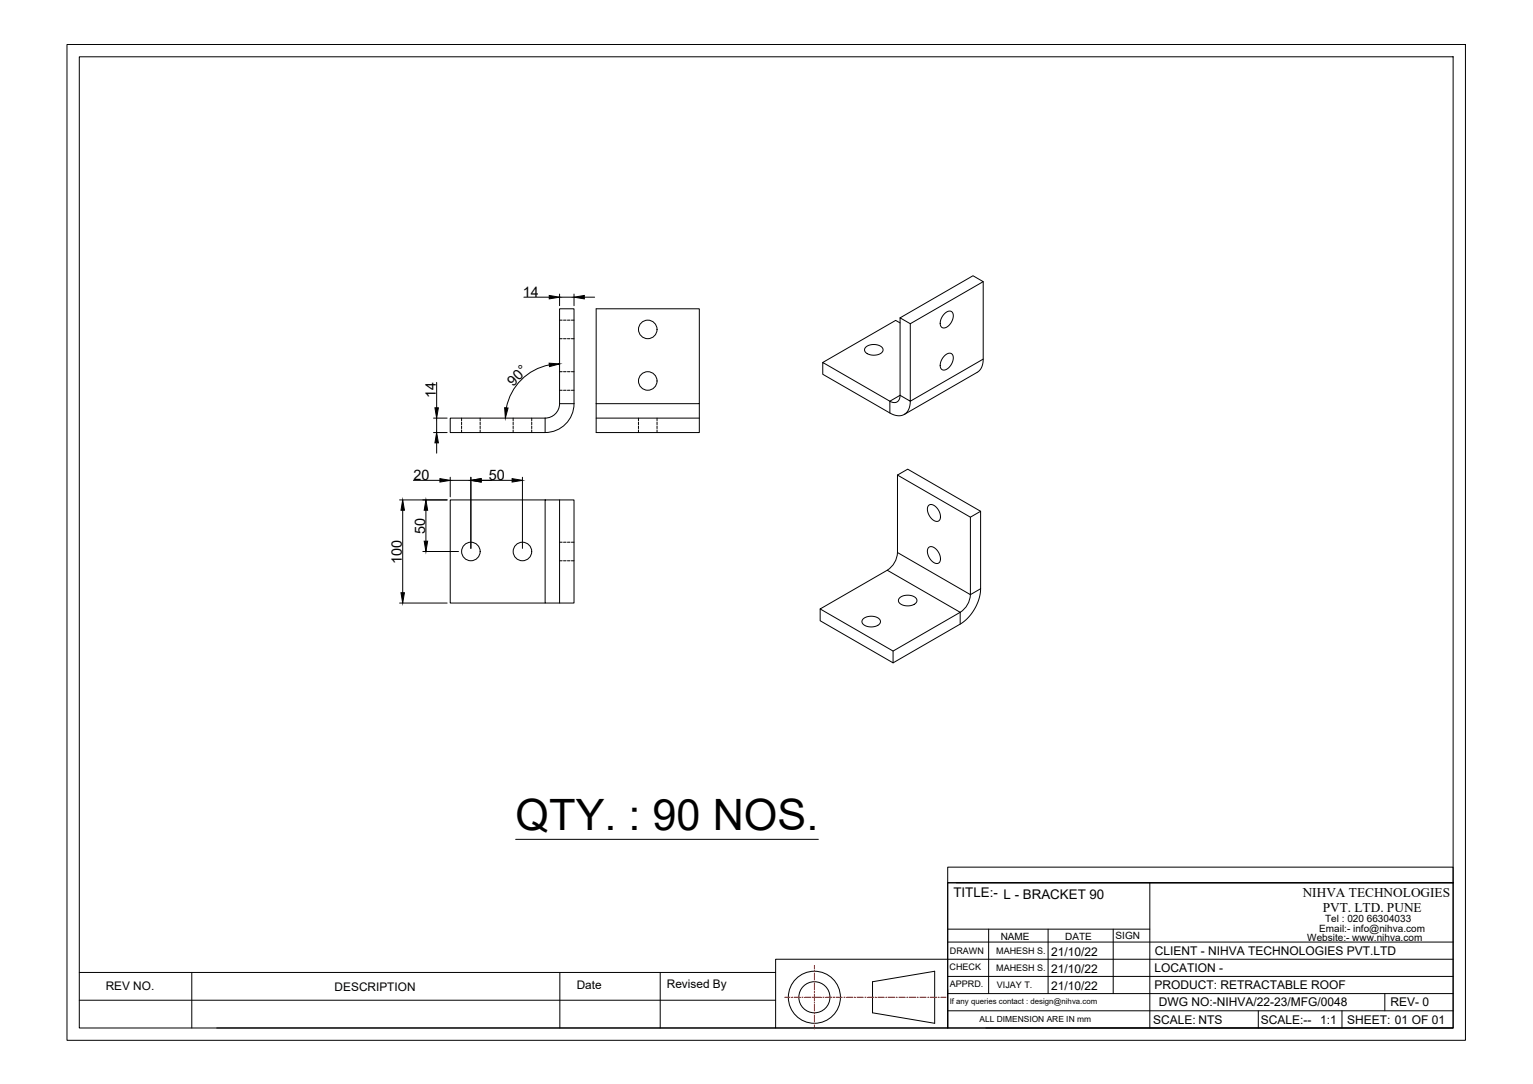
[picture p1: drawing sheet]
<svg xmlns="http://www.w3.org/2000/svg" width="594mm" height="420mm" viewBox="0 0 594 420" stroke-linecap="round" stroke-linejoin="round" font-family="sans-serif">
<!-- layer: 0 -->
<g fill="none" stroke="#000" stroke-width=".39">
<path d="M26 17.2h541.9v386h-541.9zM30.7 22h532.4v376.5h-532.4zM203 115.2h9.8M216.8 114v4.5M216.8 115.2h5.6M222.4 114v4.5M226.4 115.2h4M381 109.2v30l-28.2 16.3a4.7 4.7 0 0 1-5.2 5.6l-2.8-1v-4.6a2.41 2.41 0 0 0 2.8 .3 2.41 2.41 0 0 0 1.2-2.6M216.8 131.3h1.1M216.8 124.1h1.1M218.4 131.3h1M218.4 124.1h1"/>
<path d="M219.9 131.3h1M219.9 124.1h1M221.4 131.3h1M221.4 124.1h1M335.6 134.5a4.9 4.9 0 0 1 6.5 .6 2.33 2.33 0 0 1-2.8 2.5h-1.3a2.54 2.54 0 0 1-2.9-2.4zM348.8 123.2l28.3-16.3 3.9 2.3-28.2 16.3-4-2.3v30M348.8 125.2l-1.7-1-28.3 16.3M352.8 125.5v30l-4-2.3M366 137.9a1.84 1.84 0 0 1 3.3 0 4.7 4.7 0 0 1-3.8 5.5 2.67 2.67 0 0 1-.5-4.1zM366 121.6a1.84 1.84 0 0 1 3.3 0 4.7 4.7 0 0 1-3.8 5.5 2.67 2.67 0 0 1-.5-4.1zM381 139.2a5.7 5.7 0 0 1-2.3 5.1l-28.3 16.3M169.2 148.2v9.9"/>
<path d="M212.9 141.4a21 21 0 0 0-16.7 16.7M216.8 156.5a5.6 5.6 0 0 1-5.5 5.6M216.8 156.5v-36.8h5.6v36.8M216.8 156.5h5.6M216.8 151.3h1.1M216.8 144.1h1.1M218.4 151.3h1M218.4 144.1h1M219.9 151.3h1M219.9 144.1h1M221.4 151.3h1M221.4 144.1h1"/>
<path d="M222.4 156.5a11.2 11.2 0 0 1-11.1 11.2M231 156.5h40v-36.8h-40v48h40v-11.2M348.8 153.2l-4 2.3-26-15v4.6l26 15M168 162.1h5.3M168 167.7h5.3M169.2 162.1v5.6M169.2 171.7v4M174.5 162.1h36.8v5.6h-36.8zM178.9 162.1v1M178.9 163.6v1M178.9 165.1v1M178.9 166.6v1.1"/>
<path d="M186.1 162.1v1M186.1 163.6v1M186.1 165.1v1M186.1 166.6v1.1M198.9 162.1v1M198.9 163.6v1M198.9 165.1v1M198.9 166.6v1.1M206.1 162.1v1M206.1 163.6v1M206.1 165.1v1M206.1 166.6v1.1"/>
<path d="M231 162.1h40M247.4 162.1v1M247.4 163.6v1M247.4 165.1v1M247.4 166.6v1.1M254.6 162.1v1M254.6 163.6v1M254.6 165.1v1M254.6 166.6v1.1M154.9 193.8h18.4M156.1 197.8v31.9M160.2 186.2h10.3"/>
<path d="M165.1 197.8v12M174.5 186.2h8M174.5 185v7.6M182.5 185v27.6M186.5 186.2h12M202.5 185v27.6M211.3 193.8h11.1v39.9h-11.1zM211.3 193.8h-36.8v39.9h36.8M216.8 193.8v39.9M347.8 184.1l28.3 16.4v30l-28.3-16.3zM347.8 184.1l4-2.2 28.2 16.3M359.9 195.8a3 3 0 0 1 3.9 2.1l.4 .8a2.17 2.17 0 0 1-1.1 3.4 4.7 4.7 0 0 1-3.3-6.1z"/>
<path d="M163.9 213.8h13.8M216.8 217.4h1.1M216.8 210.2h1.1M218.4 217.4h1M218.4 210.2h1M219.9 217.4h1M219.9 210.2h1M221.4 217.4h1M221.4 210.2h1M347.8 214.2a8.6 8.6 0 0 1-4 6.8M359.9 212.2a3 3 0 0 1 3.9 2l.4 .8a2.17 2.17 0 0 1-1.1 3.4 4.7 4.7 0 0 1-3.3-6.1zM376.1 200.5l3.9-2.3v30l-3.9 2.3a8.6 8.6 0 0 1-4 6.8"/>
<path d="M154.9 233.7h18.4M317.8 236l26-15 28.3 16.3-26 15zM317.8 236v4.6l28.3 16.3v-4.6M334.4 240a4.8 4.8 0 0 1 6.7 .5 2.69 2.69 0 0 1-3.3 2.5h-.9a2.45 2.45 0 0 1-2.8-2.5zM348.6 231.8a4.7 4.7 0 0 1 6.7 .6 2.69 2.69 0 0 1-3.4 2.4h-.9a2.42 2.42 0 0 1-2.7-2.5zM372.1 237.3v4.6l-26 15M380 228.2a17.5 17.5 0 0 1-7.9 13.7M199.8 325.3h117.3M367.3 336.1h195.8v6.1h-195.8zM367.3 342.2h195.8v56.2h-195.8zM367.3 342.2v56.2h-66.7M370.6 342.2h192.5"/>
<path d="M445.6 342.2v56.2M30.7 376.9h269.9M74.3 376.9v21.6M217 376.9v21.6M255.8 376.9v21.6M367.3 378.5h195.8M367.3 365.1h195.8M367.3 360.1h78.3M383.1 360.1v25M406.2 360.1v25M431.4 360.1v25M563.1 371.8h-262.5v26.6h-216.6"/>
<path d="M30.7 387.7h269.9M338.1 380.5l24.1-4v20.1l-24.1-4zM367.3 385.1h195.8M367.3 391.8h195.8M382 398.4h181.1M487.6 391.8v6.6M520.1 391.8v6.6M536.7 385.1v6.7"/>
<circle cx="251" cy="127.7" r="3.6"/>
<circle cx="251" cy="147.7" r="3.6"/>
<circle cx="182.5" cy="213.8" r="3.6"/>
<circle cx="202.5" cy="213.8" r="3.6"/>
<circle cx="315.6" cy="386.5" r="10.1"/>
<circle cx="315.6" cy="386.5" r="6"/>
</g>
<g fill="none" stroke="#f00" stroke-width=".39">
<path d="M315.6 374.2v1.4M315.6 376.1v.6M315.6 377.2v2.5M304.1 386.5h2.1M306.7 386.5h.5M307.7 386.5h2.5M310.7 386.5h.5M311.7 386.5h2.6M314.8 386.5h.5M315.6 380.2v.5M315.6 381.2v2.6M315.6 384.3v.5"/>
<path d="M315.6 385.3v2.5M315.6 388.3v.5M315.6 389.3v2.6M315.6 392.4v.5M315.6 393.4v2.5M315.6 396.4v.5M315.6 397.5v1.4M315.8 386.5h2.6M318.9 386.5h.5M319.9 386.5h2.5M322.9 386.5h.5M323.9 386.5h2.6"/>
<path d="M327 386.5h.5M328 386.5h2.5M331 386.5h.6M332.1 386.5h2.5M335.1 386.5h.5M336.1 386.5h2.6M339.2 386.5h.5M340.2 386.5h2.5M343.2 386.5h.5M344.2 386.5h2.6M347.3 386.5h.5M348.3 386.5h2.5"/>
<path d="M351.4 386.5h.5M352.4 386.5h2.5M355.4 386.5h.5M356.4 386.5h2.6M359.5 386.5h.5M360.5 386.5h2.5M363.5 386.5h.5M364.5 386.5h2.1"/>
</g>
<g fill="#000" stroke="#000" stroke-width=".39">
<path d="M212.8 114.5l4 .7-4 .6zM222.4 115.2l4-.7v1.3zM168.5 158.1h1.4l-.7 4zM195.6 158l1.3 .1-1.1 4zM212.8 140.8l4 .3-3.9 1zM169.2 167.7l.7 4h-1.4zM156.1 193.8l.6 4h-1.3zM165.1 193.8l.6 4h-1.3zM170.5 185.5l4 .7-4 .6zM182.5 186.2l4-.7v1.3zM198.5 185.5l4 .7-4 .6zM164.4 209.8h1.3l-.6 4z"/>
<path d="M155.4 229.7h1.3l-.6 4z"/>
</g>
<text font-size="16.8" x="199.8" y="321.8">QTY. : 90 NOS.</text>
<g font-size="5.6">
<text x="202.7" y="114.9">14</text>
<text x="198.8" y="149.9" transform="rotate(-45 198.8 149.9)">90°</text>
<text x="169" y="154.4" transform="rotate(-90 169 154.4)">14</text>
<text x="160.3" y="185.9">20</text>
<text x="189.4" y="185.9">50</text>
<text x="164.7" y="206.9" transform="rotate(-90 164.7 206.9)">50</text>
<text x="155.7" y="218.6" transform="rotate(-90 155.7 218.6)">100</text>
</g>
<g font-size="5.2">
<text x="369.5" y="347.7">TITLE:- L - BRACKET 90</text>
<text x="504.8" y="347.6">NIHVA TECHNOLOGIES</text>
<text x="512.6" y="353.4">PVT. LTD. PUNE</text>
</g>
<g font-size="4.7">
<text x="407.3" y="370.6">21/10/22</text>
<text x="447.5" y="370.1">CLIENT - NIHVA TECHNOLOGIES PVT.LTD</text>
<text x="407.3" y="377.3">21/10/22</text>
<text x="447.4" y="376.7">LOCATION -</text>
<text x="407.3" y="383.9">21/10/22</text>
<text x="447.4" y="383.4">PRODUCT: RETRACTABLE ROOF</text>
<text x="449" y="390.1">DWG NO:-NIHVA/22-23/MFG/0048</text>
<text x="538.8" y="390">REV- 0</text>
<text x="446.9" y="396.7">SCALE: NTS</text>
<text x="488.6" y="396.7">SCALE:--</text>
<text x="511.6" y="396.7">1:1</text>
<text x="522.1" y="396.7">SHEET: 01 OF 01</text>
</g>
<g font-size="4.6">
<text x="41" y="383.6">REV NO.</text>
<text x="129.7" y="384">DESCRIPTION</text>
<text x="223.5" y="383.4">Date</text>
<text x="258.4" y="382.9">Revised By</text>
</g>
<g font-size="3.9">
<text x="513.5" y="357.3">Tel : 020 66304033</text>
<text x="387.8" y="364.2">NAME</text>
<text x="412.8" y="364.3">DATE</text>
<text x="432.3" y="363.9">SIGN</text>
<text x="506.6" y="364.7">Website:- www.nihva.com</text>
<text x="511.2" y="361.1">Email:- info@nihva.com</text>
</g>
<g font-size="3.5">
<text x="368.1" y="369.9">DRAWN</text>
<text x="386.1" y="369.7">MAHESH S.</text>
<text x="368" y="375.8">CHECK</text>
<text x="386.1" y="376.4">MAHESH S.</text>
<text x="368.1" y="382.4">APPRD.</text>
<text x="386.3" y="383">VIJAY T.</text>
</g>
<text font-size="3.3" x="379.6" y="396.3">ALL DIMENSION ARE IN mm</text>
<text font-size="3" x="368" y="389.3">If any queries contact : design@nihva.com</text>
</svg>
